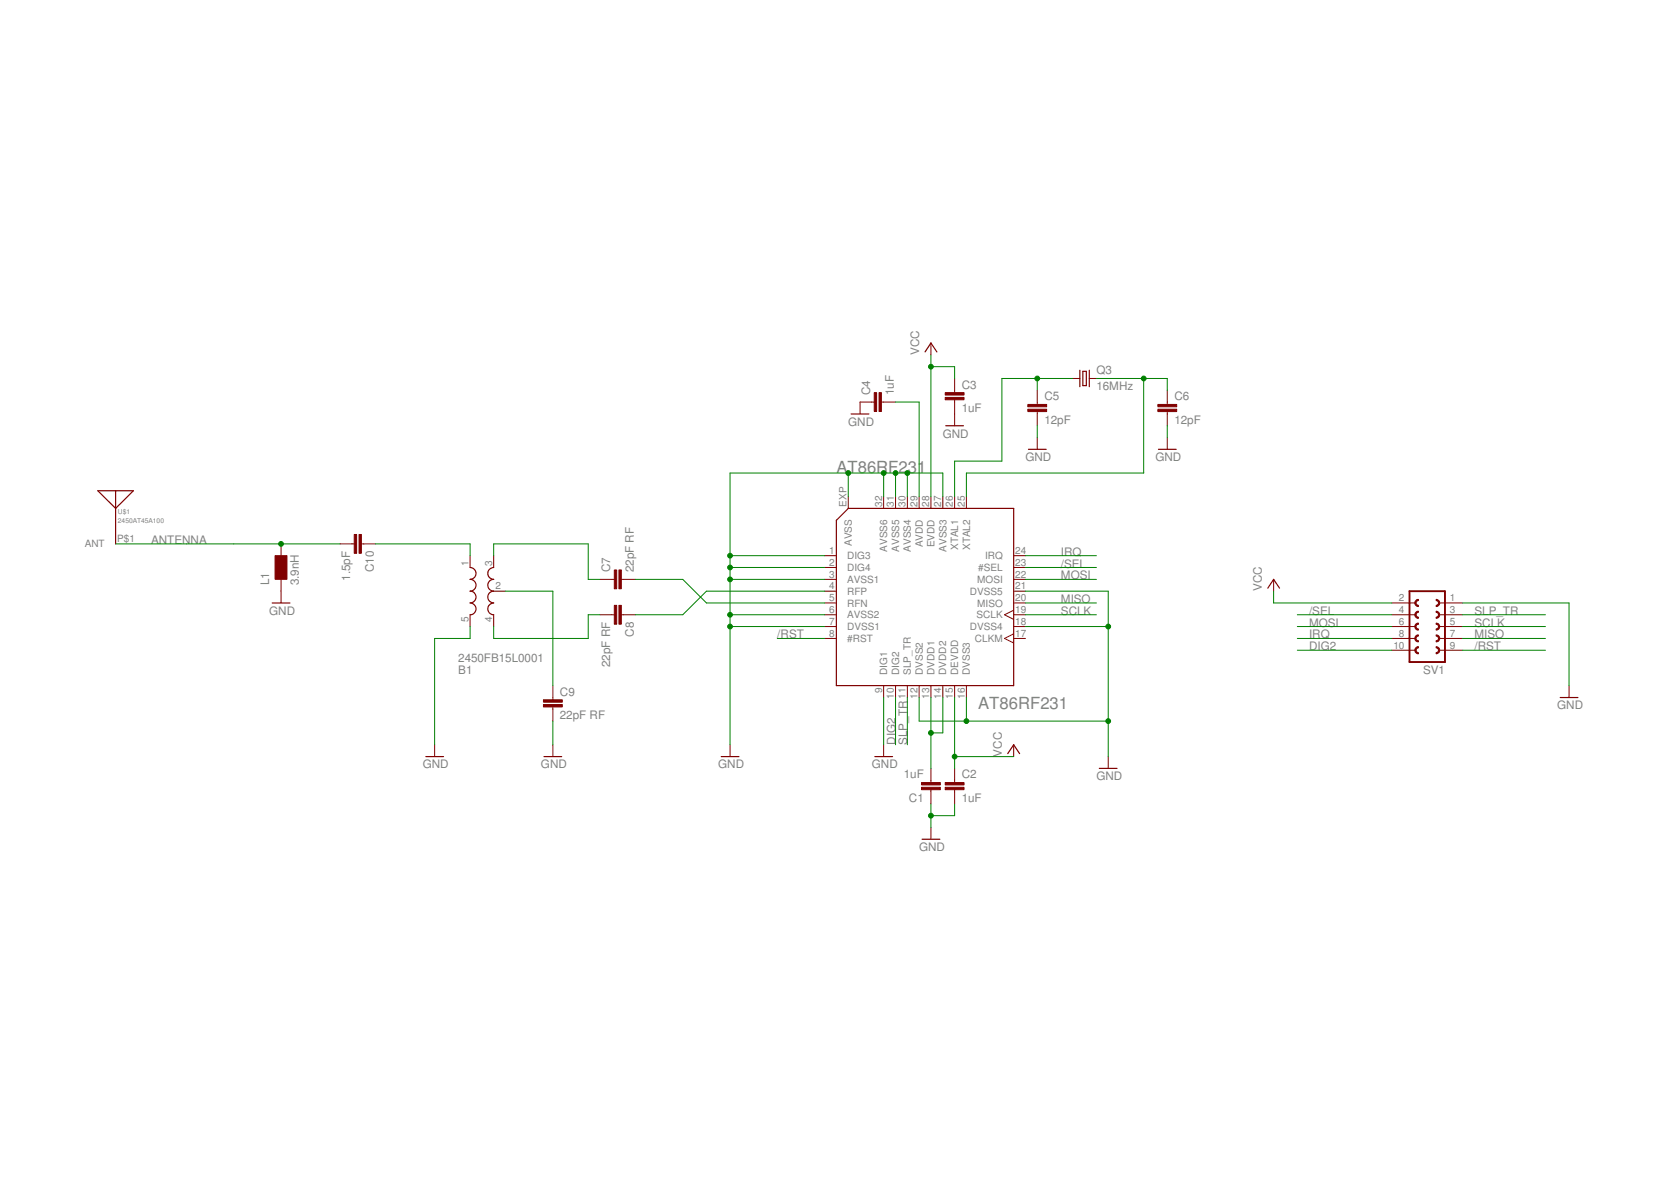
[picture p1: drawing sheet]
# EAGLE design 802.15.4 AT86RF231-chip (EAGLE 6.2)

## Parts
AT86RF231  AT86RF231  [QFN32]
B1  2450FB15L0001  BALUN0805  [BALUN]
C1  1uF  C-EUC0402K  [C0402K]
C2  1uF  C-EUC0402K  [C0402K]
C3  1uF  C-EUC0402K  [C0402K]
C4  1uF  C-EUC0402K  [C0402K]
C5  12pF  C-EUC0402K  [C0402K]
C6  12pF  C-EUC0402K  [C0402K]
C7  22pF RF  C-EUC0402K  [C0402K]
C8  22pF RF  C-EUC0402K  [C0402K]
C9  22pF RF  C-EUC0402K  [C0402K]
C10  1.5pF  C-EUC0402K  [C0402K]
L1  3.9nH  WE-CBF_0402  [0402]
Q3  16MHz  CRYSTALCTS406  [CTS406]
SV1  FE05-2  [FE05-2]
U$1  2450AT45A100  [2450AT45A100]

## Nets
/RST: AT86RF231.8(#RST) SV1.9
/SEL: AT86RF231.23(#SEL) SV1.4
ANTENNA: C10.2 L1.2 U$1.P$1(ANT)
AVDD: AT86RF231.29(AVDD) C4.2
DIG2: AT86RF231.10(DIG2) SV1.10
DVDD1: AT86RF231.13(DVDD1) AT86RF231.14(DVDD2) C1.2
GND: AT86RF231.1(DIG3) AT86RF231.2(DIG4) AT86RF231.3(AVSS1) AT86RF231.6(AVSS2) AT86RF231.7(DVSS1) AT86RF231.9(DIG1) AT86RF231.12(DVSS2) AT86RF231.16(DVSS3) AT86RF231.18(DVSS4) AT86RF231.21(DVSS5) AT86RF231.27(AVSS3) AT86RF231.30(AVSS4) AT86RF231.31(AVSS5) AT86RF231.32(AVSS6) AT86RF231.EXP(AVSS) B1.5(GND) C1.1 C2.2 C3.2 C4.1 C5.2 C6.2 C9.2 L1.1 SV1.1
IRQ: AT86RF231.24(IRQ) SV1.8
MISO: AT86RF231.20(MISO) SV1.7
MOSI: AT86RF231.22(MOSI) SV1.6
N$1: AT86RF231.26(XTAL1) C5.1 Q3.1
N$2: AT86RF231.25(XTAL2) C6.1 Q3.3
N$3: AT86RF231.4(RFP) C8.1
N$4: AT86RF231.5(RFN) C7.2
N$5: B1.3(OUT1) C7.1
N$6: B1.4(OUT2) C8.2
N$7: B1.2(GND) C9.1
N$8: B1.1(IN) C10.1
SCLK: AT86RF231.19(SCLK) SV1.5
SLP_TR: AT86RF231.11(SLP_TR) SV1.3
VCC: AT86RF231.15(DEVDD) AT86RF231.28(EVDD) C2.1 C3.1 SV1.2
Unconnected: AT86RF231.17(CLKM)

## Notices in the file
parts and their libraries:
SparkFun: Licensing: CC v3.0 Share-Alike You are welcome to use this library for commercial purposes.
wuerth-elektronik: Copyright: Würth Elektronik eiSos
